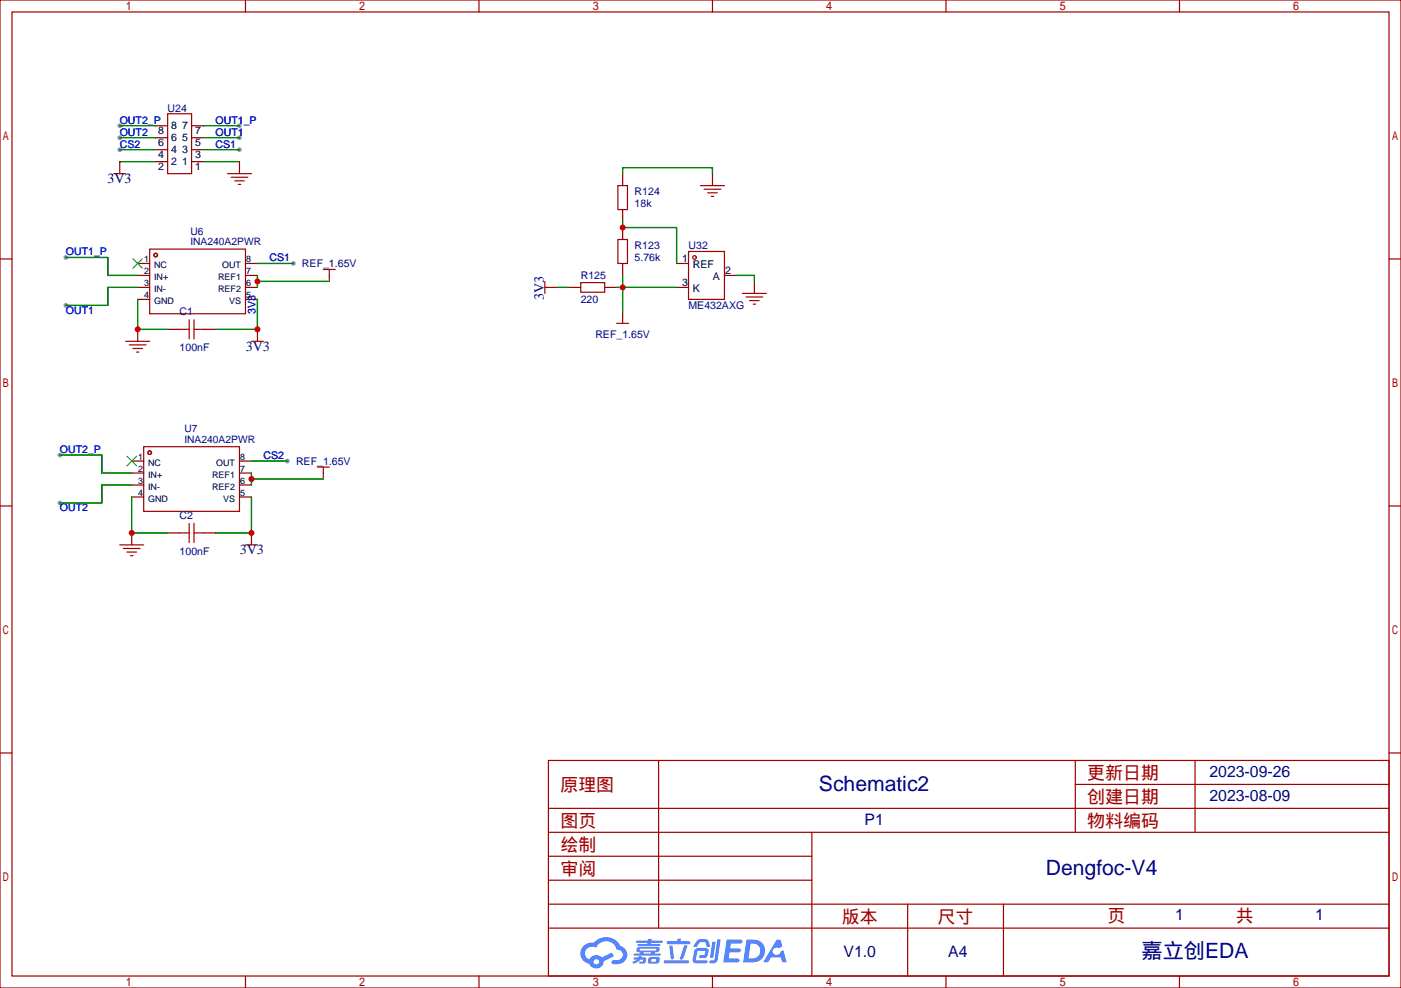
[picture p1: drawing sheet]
<svg xmlns="http://www.w3.org/2000/svg" width="413mm" height="291mm" viewBox="0 0 413 291" stroke-linecap="round" stroke-linejoin="round" font-family="sans-serif">
<g fill="#999">
<circle cx="19.4" cy="75.8" r=".71"/>
<circle cx="19.4" cy="90" r=".71"/>
<circle cx="86.4" cy="77.6" r=".71"/>
<circle cx="17.6" cy="134.1" r=".71"/>
<circle cx="17.6" cy="148.2" r=".71"/>
<circle cx="84.7" cy="135.8" r=".71"/>
<circle cx="35.3" cy="37" r=".71"/>
<circle cx="35.3" cy="40.6" r=".71"/>
<circle cx="35.3" cy="44.1" r=".71"/>
<circle cx="70.6" cy="44.1" r=".71"/>
<circle cx="70.6" cy="37" r=".71"/>
<circle cx="70.6" cy="40.6" r=".71"/>
</g>
<g fill="none" stroke="#a10000" stroke-width=".35">
<path d="M0 0h412.7v291h-412.7zM3.5 3.5h405.7v284h-405.7zM72.3 0v3.5M141.1 0v3.5M209.9 0v3.5M278.7 0v3.5M347.5 0v3.5M0 76.3h3.5M409.2 76.3h3.5M0 149h3.5M409.2 149h3.5M0 221.8h3.5"/>
<path d="M161.6 224h247.6v63.5h-247.6zM161.6 238.1h247.6M194 224v49.4M316.8 224v21.2M316.8 231.1h92.4M352.1 224v21.2M409.2 221.8h3.5M161.6 252.2h77.6M161.6 245.2h247.6M161.6 259.3h77.6M239.2 245.2v42.3M161.6 273.4h247.6"/>
<path d="M161.6 266.3h247.6M267.4 266.3v21.2M295.6 266.3v21.2M72.3 287.5v3.5M141.1 287.5v3.5M209.9 287.5v3.5M278.7 287.5v3.5M347.5 287.5v3.5"/>
</g>
<g fill="#5487ff">
<path d="M214.1 276.8h3.8a.65 .65 0 0 1 .9 .5 .65 .65 0 0 1-.9 .7h-2.6l-.2 1.4h2.6a.63 .63 0 0 1 .5 .8 .63 .63 0 0 1-.9 .4h-2.4l-.2 1.7h2.3a.62 .62 0 0 1 .9 .4 .62 .62 0 0 1-.6 .8h-4.2z"/>
<path d="M228.8 276.8h1.1l.6 2-1 .5a1.15 1.15 0 0 0-1.7 .2 1.15 1.15 0 0 0 .3 1.7 1.15 1.15 0 0 0 1.6-.3l.3-.6 .8-.4 1 3.6h-1.4l-.3-1.5h-3l-.8 1.5h-1.5z"/>
<path d="M209.9 277.4h1l-.7 4.4a.5 .5 0 0 1-.5 .5 .5 .5 0 0 1-.5-.5z"/>
<path d="M211.3 276.7h1l-.8 6a1.56 1.56 0 0 1-2.5 .8l.2-.6h1.1l.2-.3z"/>
<path d="M205.3 277.1l.9-.4 1.4-.1a1.07 1.07 0 0 1 1.2 .8l.4 1.3-.2 .3-.7-.1-.4-1.2-.3-.2-1.4 .1-1 1.4-.8-.1-.1-.2z"/>
<path d="M204.8 279.7l.7-.4 2.4-.1a1 1 0 0 1 .7 1.6 1.23 1.23 0 0 1-1.3 1.4h-.9a.45 .45 0 0 1-.5-.5 .45 .45 0 0 1 .6-.3l1-.1 .3-1.2-2.3 .1-.5 2.6 3.1 .1a.45 .45 0 0 1 .4 .5 .45 .45 0 0 1-.5 .4h-2.9a1 1 0 0 1-1.1-1.2z"/>
<path d="M195.6 282.9h7a.45 .45 0 0 1 .5 .5 .45 .45 0 0 1-.5 .4h-6.8l-.2-.2z"/>
<path d="M201.6 278.5h1l-1.4 3.9a.48 .48 0 0 1-.6 .3 .48 .48 0 0 1-.3-.6z"/>
<path d="M197.2 278.5h.9l.4 3.6a.48 .48 0 0 1-.4 .5 .48 .48 0 0 1-.5-.3z"/>
<path d="M196.5 277.3h3l.3-.8h.8l-.1 .8h2.4a.45 .45 0 0 1 .5 .4 .45 .45 0 0 1-.5 .5h-6.3l-.2-.3z"/>
<path d="M186.7 282h1.3l.2-.3h.9l-.1 .3h1.1a1.1 1.1 0 0 1 .2 1.2 1.1 1.1 0 0 1-.9 .7h-1.1v-.6l1-.1v-.5a.95 .95 0 0 0-1.2 .6l-1.5 .6-.3-.6 1.4-.6h-1.1z"/>
<path d="M187.5 277.1h3.4l.1-.5h1l-.1 .5h3l.4 .4-.4 .2h-3.1l-.1 .4h2.7l.2 .3-.3 .2h-6.3l-.2-.5h2.9v-.4h-3.1l-.2-.2z"/>
<path d="M219.9 276.8l-1 6.7h2.3a3.5 3.5 0 0 0 4.2-3.4 3.5 3.5 0 0 0-4.3-3.3zM221.2 278a2.24 2.24 0 0 1 2.8 2 2.24 2.24 0 0 1-2.5 2.3h-1z"/>
<path d="M187.8 279.1a.79 .79 0 0 0-.3 1 .79 .79 0 0 0 1 .4l.1 .4h-1.9v.5l7.6 .1 .4-.3-.3-.3h-1.6l.1-.3a1.18 1.18 0 0 0 1.4-1.4l-.6-.3zM188.6 279.5h4.6l.2 .1-.3 .4h-4.5zM189.5 280.5h2.4l-.2 .4h-2z"/>
<path d="M191.3 282l-.3 .5-.1 1.2 2.5 .2a.77 .77 0 0 0 .9-.7l.1-.7a.52 .52 0 0 0-.6-.6zM191.9 282.6h1.4l-.1 .6-1.3 .1z"/>
<path d="M172 278.6a3.1 3.1 0 0 0-.9 3.2 3.1 3.1 0 0 0 2.5 2.2 2.2 2.2 0 0 0 2.5 1.3 2.2 2.2 0 0 0 1.7-2.2l3.1-1.4-.7-1.1-2.9 1.4a2.29 2.29 0 0 0-3.7 .7 2.03 2.03 0 0 1-.9-2.9 2.03 2.03 0 0 1 3-.6 3.2 3.2 0 0 1 3.2-1.9 3.2 3.2 0 0 1 2.8 2.4 1.55 1.55 0 0 1 1.8 1.4 1.55 1.55 0 0 1-1.6 1.7h-1a.63 .63 0 0 0-.8 .5 .63 .63 0 0 0 .7 .7h1.1a2.75 2.75 0 0 0 2.9-2.3 2.75 2.75 0 0 0-2.1-3.1 4.8 4.8 0 0 0-7.9-.9 3.7 3.7 0 0 0-2.8 .9zM174.9 283.4a.8 .8 0 0 1 1.6 0 .8 .8 0 0 1-1.6 0z"/>
</g>
<g fill="none" stroke="#a10000" stroke-width=".35">
<path d="M44.1 73.4h28.2v19h-28.2zM75.8 97v3.5M74.1 100.5h3.5"/>
<circle cx="45.9" cy="75.1" r=".53"/>
</g>
<path d="M40.6 77.6h3.5M72.3 77.6h3.5M40.6 81.1h3.5M40.6 84.7h3.5M40.6 88.2h3.5M72.3 81.1h3.5M72.3 84.7h3.5M72.3 88.2h3.5" fill="none" stroke="#870000" stroke-width=".35"/>
<path d="M39.2 76.2l2.8 2.8M42 76.2l-2.8 2.8" fill="none" stroke="#3c3" stroke-width=".35"/>
<circle cx="75.8" cy="97" r=".18" fill="#870000"/>
<g fill="none" stroke="#a10000" stroke-width=".35">
<path d="M37 100.5h7.1M38.1 101.6h4.9M39.2 102.7h2.8M40.2 103.7h.7M42.3 131.6h28.3v19h-28.3zM74.1 157v3.5M72.3 160.5h3.5"/>
<circle cx="44.1" cy="133.3" r=".53"/>
</g>
<path d="M40.6 97v3.5M38.8 135.8h3.5M38.8 139.3h3.5M70.6 135.8h3.5M70.6 139.3h3.5M38.8 142.9h3.5M38.8 146.4h3.5M70.6 142.9h3.5M70.6 146.4h3.5" fill="none" stroke="#870000" stroke-width=".35"/>
<path d="M19.4 75.8h12.3v5.3h8.9M75.8 77.6h10.6M40.6 84.7h-8.9v5.3h-12.3M74.1 146.4v10.6h-10.6" fill="none" stroke="#008700" stroke-width=".35"/>
<path d="M37.4 134.4l2.8 2.8M40.2 134.4l-2.8 2.8" fill="none" stroke="#3c3" stroke-width=".35"/>
<circle cx="74.1" cy="157" r=".18" fill="#870000"/>
<path d="M35.3 47.6h10.6M60 47.6h10.6M17.6 134.1h12.4v5.2h8.8M74.1 135.8h10.6M38.8 142.9h-8.8v5.3h-12.4" fill="none" stroke="#008700" stroke-width=".35"/>
<path d="M33.5 51.2h3.5M35.3 47.6v3.6" fill="none" stroke="#a10000" stroke-width=".35"/>
<circle cx="35.3" cy="47.6" r=".18" fill="#870000"/>
<g fill="none" stroke="#a10000" stroke-width=".35">
<path d="M49.4 33.5h7v17.7h-7zM67 51.2h7.1M68.1 52.2h4.9M69.1 53.3h2.9M70.2 54.3h.7M95.2 79.4h3.6M97 79.4v1.7M202.8 74.1h10.6v14.1h-10.6zM52.9 97h2.8M55.7 94.2v5.6M57.1 97h2.9M57.1 94.2v5.6"/>
<path d="M160.5 84.7h3.5M160.5 82.9v3.5M181.7 95.2h3.5M183.4 93.5v1.7M93.5 137.6h3.5M95.2 137.6v1.7M52.9 157h2.8M55.7 154.2v5.6M57.1 154.2v5.6M57.1 157h2.9M35.3 160.5h7M36.3 161.6h5"/>
<path d="M37.4 162.6h2.8M38.5 163.7h.7"/>
<circle cx="204.6" cy="75.8" r=".53"/>
</g>
<g fill="none" stroke="#870000" stroke-width=".35">
<path d="M45.9 37h3.5M56.4 37h3.6M45.9 47.6h3.5M45.9 44.1h3.5M45.9 40.6h3.5M56.4 47.6h3.6M56.4 44.1h3.6M56.4 40.6h3.6M70.6 47.6v3.6M199.3 77.6h3.5M49.4 97h3.5M60 97h3.5"/>
<path d="M97 81.1v1.8M183.4 91.7v1.8M199.3 84.7h3.5M213.4 81.1h3.6M95.2 139.3v1.8M38.8 157v3.5M49.4 157h3.5M60 157h3.5"/>
</g>
<g fill="none" stroke="#008700" stroke-width=".35">
<path d="M35.3 37h10.6M60 37h10.6M35.3 40.6h10.6M35.3 44.1h10.6M60 40.6h10.6M60 44.1h10.6M40.6 88.2v8.8h8.8M75.8 88.2v8.8h-12.3M75.8 81.1v3.6M75.8 82.9h21.2M74.1 139.3v3.6M38.8 146.4v10.6h10.6"/>
<path d="M74.1 141.1h21.1"/>
</g>
<circle cx="164" cy="84.7" r=".18" fill="#870000"/>
<path d="M182 54.7h2.9v7h-2.9zM206.4 54.7h7M207.4 55.7h5M208.5 56.8h2.8M209.5 57.9h.8M182 70.6h2.9v7h-2.9zM171.1 83.3h7.1v2.8h-7.1zM218.7 86.4h7.1M219.8 87.5h4.9M220.8 88.5h2.9M221.9 89.6h.7" fill="none" stroke="#a10000" stroke-width=".35"/>
<path d="M183.4 51.2v3.5M209.9 51.2v3.5M183.4 61.7v3.6M183.4 67v3.6M183.4 77.6v3.5M167.6 84.7h3.5M178.2 84.7h3.5M222.2 82.9v3.5" fill="none" stroke="#870000" stroke-width=".35"/>
<path d="M183.4 51.2v-1.8h26.5v1.8M183.4 65.3v1.7h15.9v10.6M164 84.7h3.6M181.7 84.7h17.6M183.4 81.1v10.6M217 81.1h5.2v1.8" fill="none" stroke="#008700" stroke-width=".35"/>
<g fill="#c00">
<circle cx="74.1" cy="157" r=".88"/>
<circle cx="40.6" cy="97" r=".88"/>
<circle cx="75.8" cy="97" r=".88"/>
<circle cx="38.8" cy="157" r=".88"/>
<circle cx="75.8" cy="82.9" r=".88"/>
<circle cx="74.1" cy="141.1" r=".88"/>
<circle cx="183.4" cy="67" r=".88"/>
<circle cx="183.4" cy="84.7" r=".88"/>
</g>
<g font-size="6.2" fill="#000080">
<text x="241.3" y="232.9">Schematic2</text>
<text x="308.1" y="257.6">Dengfoc-V4</text>
<text x="336.3" y="282.3">嘉立创EDA</text>
</g>
<g font-size="5.3" fill="#a00000">
<text x="165.1" y="233">原理图</text>
<text x="320.3" y="229.5">更新日期</text>
<text x="320.3" y="236.5">创建日期</text>
<text x="165.1" y="243.6">图页</text>
<text x="320.3" y="243.6">物料编码</text>
<text x="165.1" y="250.6">绘制</text>
<text x="165.1" y="257.7">审阅</text>
<text x="248" y="271.8">版本</text>
<text x="276.2" y="271.8">尺寸</text>
<text x="326.3" y="271.5">页</text>
<text x="364.1" y="271.5">共</text>
</g>
<g font-size="4.7" fill="#000080">
<text x="356.3" y="228.9">2023-09-26</text>
<text x="356.3" y="236">2023-08-09</text>
<text x="254.7" y="243.1">P1</text>
<text x="346.2" y="270.9">1</text>
<text x="387.5" y="270.9">1</text>
<text x="248.5" y="281.9">V1.0</text>
<text x="279.4" y="281.9">A4</text>
</g>
<g font-size="4.1" fill="#000080">
<text x="31.6" y="53.9">3V3</text>
<text x="160.2" y="88.3" transform="rotate(-90 160.2 88.3)">3V3</text>
<text x="72.4" y="103.3">3V3</text>
<text x="70.6" y="163.3">3V3</text>
</g>
<g font-size="3.1" fill="#000080">
<text x="49.4" y="32.9">U24</text>
<text x="187" y="57.6">R124</text>
<text x="187" y="61.1">18k</text>
<text x="187" y="73.5">R123</text>
<text x="187" y="77">5.76k</text>
<text x="202.8" y="73.5">U32</text>
<text x="89" y="78.8">REF_1.65V</text>
<text x="171.1" y="82.3">R125</text>
<text x="171.1" y="89.3">220</text>
<text x="52.9" y="92.9">C1</text>
<text x="202.8" y="91.1">ME432AXG</text>
<text x="175.4" y="99.5">REF_1.65V</text>
<text x="52.9" y="103.4">100nF</text>
<text x="87.2" y="137">REF_1.65V</text>
<text x="52.9" y="152.8">C2</text>
<text x="52.9" y="163.4">100nF</text>
</g>
<g font-size="3.1" fill="#00f">
<text x="35.3" y="36.4">OUT2_P</text>
<text x="35.3" y="39.9">OUT2</text>
<text x="63.5" y="36.4">OUT1_P</text>
<text x="63.5" y="39.9">OUT1</text>
<text x="35.3" y="43.5">CS2</text>
<text x="63.5" y="43.5">CS1</text>
<text x="19.4" y="75.2">OUT1_P</text>
<text x="79.4" y="77">CS1</text>
<text x="19.4" y="92.4">OUT1</text>
<text x="75.2" y="92.6" transform="rotate(-90 75.2 92.6)">3V3</text>
<text x="17.6" y="133.4">OUT2_P</text>
<text x="77.6" y="135.2">CS2</text>
<text x="17.6" y="150.7">OUT2</text>
</g>
<g font-size="3.1">
<text x="46.6" y="39.5">8</text>
<text x="50.4" y="41.5">6</text>
<text x="50.4" y="38">8</text>
<text x="53.7" y="41.5">5</text>
<text x="53.7" y="38">7</text>
<text x="57.5" y="39.5">7</text>
<text x="46.6" y="46.6">4</text>
<text x="46.6" y="43.1">6</text>
<text x="50.4" y="45">4</text>
<text x="53.7" y="45">3</text>
<text x="57.5" y="46.6">3</text>
<text x="57.5" y="43.1">5</text>
<text x="46.6" y="50.1">2</text>
<text x="50.4" y="48.6">2</text>
<text x="53.7" y="48.6">1</text>
<text x="57.5" y="50.1">1</text>
<text x="200.9" y="77.3">1</text>
<text x="204.2" y="79.1">REF</text>
<text x="210" y="82.6">A</text>
<text x="213.6" y="80.8">2</text>
<text x="200.9" y="84.4">3</text>
<text x="204.2" y="86.1">K</text>
</g>
<g font-size="3" fill="#000080">
<text x="56.1" y="69.1">U6</text>
<text x="56.1" y="72.2">INA240A2PWR</text>
<text x="54.3" y="127.3">U7</text>
<text x="54.3" y="130.4">INA240A2PWR</text>
</g>
<g font-size="2.6">
<text x="42.4" y="77.2">1</text>
<text x="72.5" y="77.2">8</text>
<text x="42.4" y="80.8">2</text>
<text x="45.4" y="79">NC</text>
<text x="45.4" y="82.5">IN+</text>
<text x="64.3" y="82.5">REF1</text>
<text x="65.4" y="79">OUT</text>
<text x="72.5" y="80.8">7</text>
<text x="42.4" y="84.3">3</text>
<text x="42.4" y="87.8">4</text>
<text x="45.4" y="86">IN-</text>
<text x="45.4" y="89.6">GND</text>
<text x="64.3" y="86">REF2</text>
<text x="67.5" y="89.6">VS</text>
<text x="72.5" y="87.8">5</text>
<text x="72.5" y="84.3">6</text>
<text x="40.7" y="135.4">1</text>
<text x="43.6" y="137.2">NC</text>
<text x="63.7" y="137.2">OUT</text>
<text x="70.7" y="135.4">8</text>
<text x="40.7" y="139">2</text>
<text x="40.7" y="142.5">3</text>
<text x="43.6" y="140.7">IN+</text>
<text x="62.5" y="140.7">REF1</text>
<text x="70.7" y="142.5">6</text>
<text x="70.7" y="139">7</text>
<text x="40.7" y="146">4</text>
<text x="43.6" y="144.3">IN-</text>
<text x="43.6" y="147.8">GND</text>
<text x="62.5" y="144.3">REF2</text>
<text x="65.7" y="147.8">VS</text>
<text x="70.7" y="146">5</text>
</g>
</svg>
